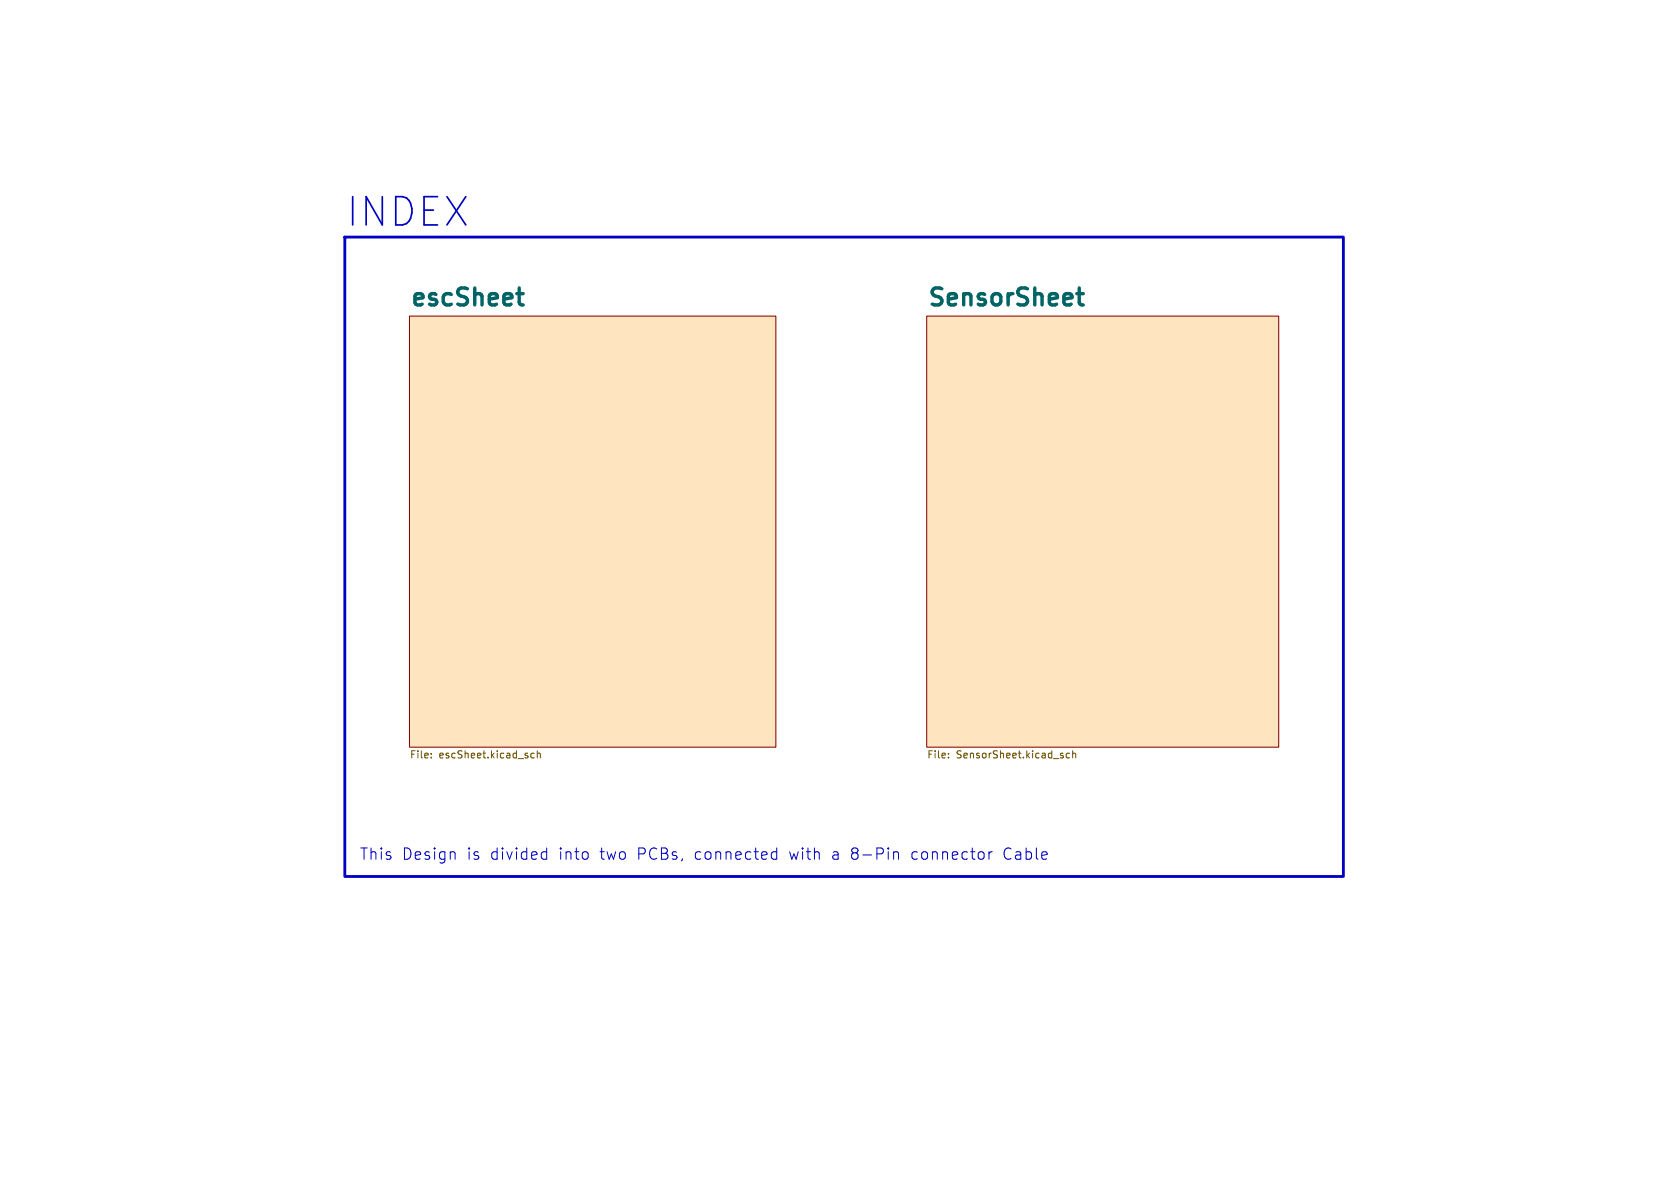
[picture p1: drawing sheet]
<svg xmlns="http://www.w3.org/2000/svg" width="297mm" height="210mm" viewBox="0 0 297 210" stroke-linecap="round" stroke-linejoin="round" font-family="sans-serif">
<g fill="#ffe5bf" stroke="#ffe5bf" stroke-width=".18">
<path d="M163.8 55.9h62.3v76.2h-62.3z"/>
<path d="M72.4 55.9h64.8v76.2h-64.8z"/>
</g>
<path d="M72.4 55.9h64.8v76.2h-64.8zM163.8 55.9h62.3v76.2h-62.3z" fill="none" stroke="#840000" stroke-width=".18"/>
<path d="M91.4 51.9h1.1M91.9 53.8l.6 .1M190.4 51.9h1.1M190.8 50.9v2.6l.1 .3 .6 .1" fill="none" stroke="#006464" stroke-width=".6"/>
<path d="M76.2 133.9v.1M76.2 133.2v.1M93.8 133.7l.3 .3 .3-.1M94.4 133.2l-.3-.1-.3 .3M95 133.3l.2-.2 .3 .1v.8M95 132.7v1.3M167.7 133.9v.1M167.7 133.2v.1M189.1 133.2l-.4-.1-.2 .3 .1 .5h.5M189.6 133.3l.2-.2 .3 .1 .1 .8M189.6 132.7v1.3" fill="none" stroke="#725600" stroke-width=".18"/>
<path d="M80.4 150.7l.1 1.2M96.1 150.6l.5 .1M96.6 149.9v2M96.6 151.8l-.5 .1M136.5 151.7l.2 .2 .6-.1M137.3 150.7l-.6-.1-.2 .2M137.3 149.9v2M158 150.8a.5 .5 0 0 1 .8 0v1.1M158 150.6v1.3M174.8 150.6v1.3M175.4 150.6a.51 .51 0 0 0-.6 .3" fill="none" stroke="#0000c2" stroke-width=".18"/>
<path d="M61 41.9h176.5v113h-176.5z" fill="none" stroke="#0000c2" stroke-width=".5"/>
<text font-size="7" fill="#0000c2" x="61" y="40.4">INDEX</text>
<g font-size="4.2" fill="#006464">
<text x="72.4" y="54.3">escSheet</text>
<text x="163.8" y="54.3">SensorSheet</text>
</g>
<g font-size="2.8" fill="#0000c2">
<text x="63.5" y="152.2">This</text>
<text x="71" y="152.2">Design</text>
<text x="82.5" y="152.2">is</text>
<text x="86.6" y="152.2">divided</text>
<text x="98.8" y="152.2">into</text>
<text x="106.1" y="152.2">two</text>
<text x="112.7" y="152.2">PCBs,</text>
<text x="122.9" y="152.2">connected</text>
<text x="139.7" y="152.2">with</text>
<text x="147.3" y="152.2">a 8-Pin</text>
<text x="161.4" y="152.2">connector</text>
<text x="177.7" y="152.2">Cable</text>
</g>
<g font-size="1.8" fill="#725600">
<text x="72.4" y="134.4">File:</text>
<text x="77.6" y="134.4">escSheet.kicad_sch</text>
<text x="163.8" y="134.4">File:</text>
<text x="169.1" y="134.4">SensorSheet.kicad_sch</text>
</g>
</svg>
